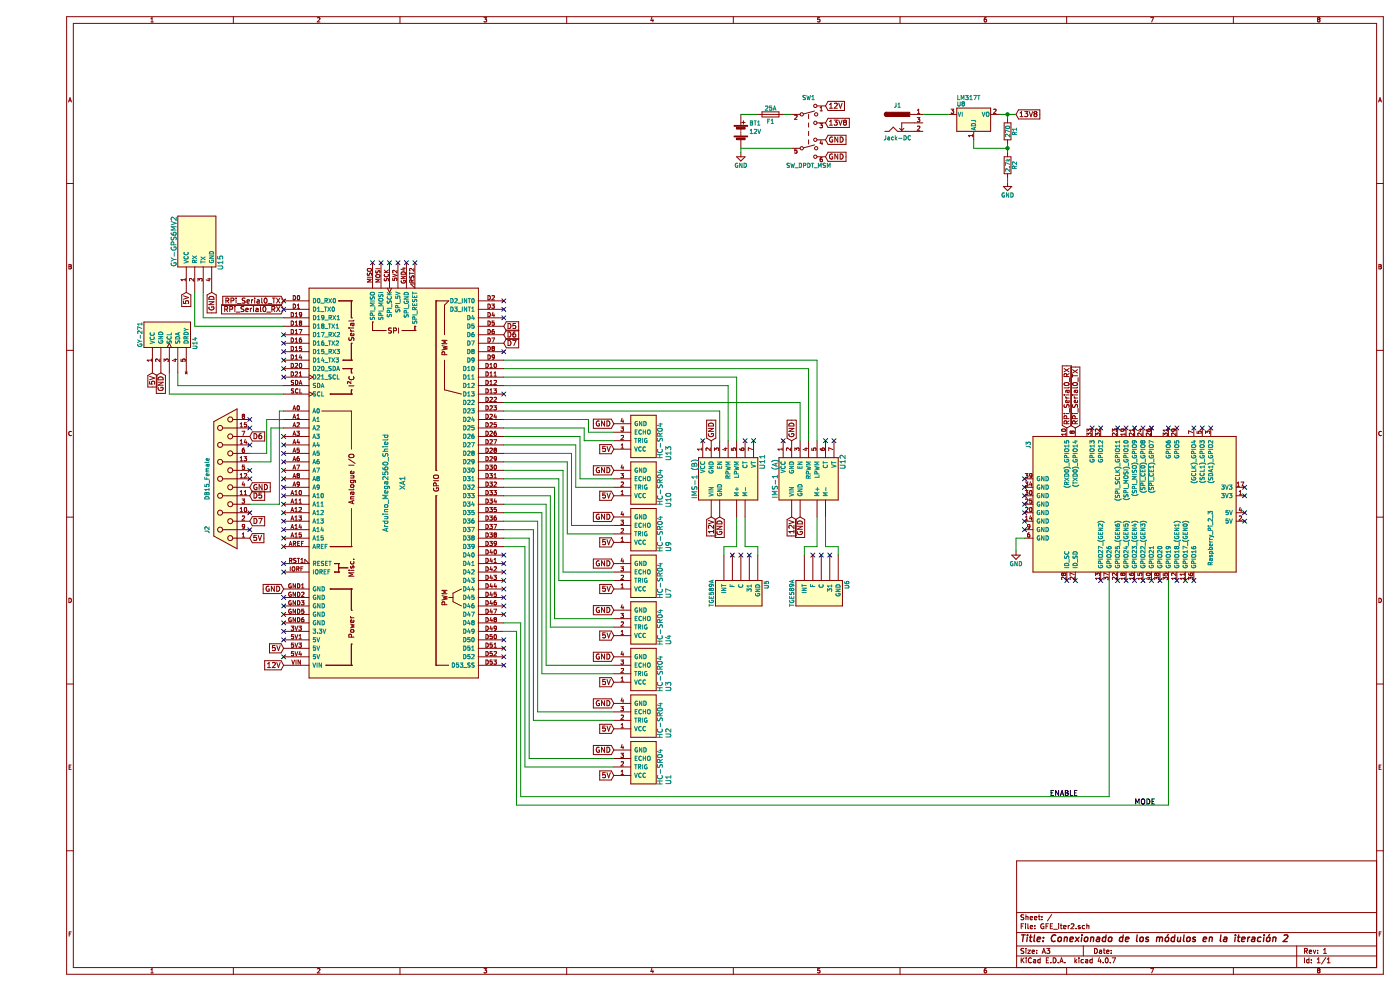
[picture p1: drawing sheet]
EESchema Schematic File Version 2
LIBS:power
LIBS:device
LIBS:switches
LIBS:relays
LIBS:motors
LIBS:transistors
LIBS:conn
LIBS:linear
LIBS:regul
LIBS:74xx
LIBS:arduino
LIBS:cmos4000
LIBS:adc-dac
LIBS:memory
LIBS:xilinx
LIBS:microcontrollers
LIBS:dsp
LIBS:microchip
LIBS:analog_switches
LIBS:motorola
LIBS:texas
LIBS:intel
LIBS:audio
LIBS:interface
LIBS:digital-audio
LIBS:philips
LIBS:display
LIBS:cypress
LIBS:siliconi
LIBS:opto
LIBS:atmel
LIBS:contrib
LIBS:valves
LIBS:ESP8266
LIBS:gy-271
LIBS:gy-gps6mv2
LIBS:hc-sr04
LIBS:ims-1
LIBS:tge589a
LIBS:sw_dpdt_msm
LIBS:GFE_iter2-cache
EELAYER 25 0
EELAYER END
$Descr A3 16535 11693
encoding utf-8
Sheet 1 1
Title "Conexionado de los módulos en la iteración 2"
Date ""
Rev "1"
Comp ""
Comment1 ""
Comment2 ""
Comment3 ""
Comment4 ""
$EndDescr
$Comp
L HC-SR04 U13
U 1 1
P 7450 5150
F 0 "U13" V 7000 5350 60  0000 C CNN
F 1 "HC-SR04" V 7100 5200 60  0000 C CNN
F 2 "" H 7450 5150 60  0000 C CNN
F 3 "" H 7450 5150 60  0000 C CNN
	1    7450 5150
	-1   0    0    1   
$EndComp
$Comp
L GY-GPS6MV2 U15
U 1 1
P 2350 2850
F 0 "U15" H 2100 2600 60  0000 C CNN
F 1 "GY-GPS6MV2" H 2350 3150 60  0000 C CNN
F 2 "" H 2500 2850 60  0001 C CNN
F 3 "" H 2500 2850 60  0001 C CNN
	1    2350 2850
	0    -1   -1   0   
$EndComp
$Comp
L IMS-1 U11
U 1 1
P 8600 5650
F 0 "U11" H 8400 5250 60  0000 C CNN
F 1 "IMS-1 (B)" H 8600 6050 60  0000 C CNN
F 2 "" H 8350 5300 60  0001 C CNN
F 3 "" H 8350 5300 60  0001 C CNN
	1    8600 5650
	0    -1   1    0   
$EndComp
Text GLabel 2500 3450 3    60   Input ~ 0
GND
Text GLabel 3350 7650 0    60   Input ~ 0
5V
Text GLabel 3350 6950 0    60   Input ~ 0
GND
Text GLabel 2200 3450 3    60   Input ~ 0
5V
Text GLabel 3350 7850 0    60   Input ~ 0
12V
$Comp
L LM317_3PinPackage U8
U 1 1
P 11500 1350
F 0 "U8" H 11350 1475 50  0000 C CNN
F 1 "LM317T " H 11300 1550 50  0000 L CNN
F 2 "" H 11500 1600 50  0001 C CIN
F 3 "" H 11500 1350 50  0001 C CNN
	1    11500 1350
	1    0    0    -1  
$EndComp
$Comp
L R R1
U 1 1
P 11900 1550
F 0 "R1" V 11980 1550 50  0000 C CNN
F 1 "270" V 11900 1550 50  0000 C CNN
F 2 "" V 11830 1550 50  0001 C CNN
F 3 "" H 11900 1550 50  0001 C CNN
	1    11900 1550
	1    0    0    -1  
$EndComp
$Comp
L R R2
U 1 1
P 11900 1950
F 0 "R2" V 11980 1950 50  0000 C CNN
F 1 "2.7k" V 11900 1950 50  0000 C CNN
F 2 "" V 11830 1950 50  0001 C CNN
F 3 "" H 11900 1950 50  0001 C CNN
	1    11900 1950
	1    0    0    -1  
$EndComp
$Comp
L GND #PWR2
U 1 1
P 11900 2150
F 0 "#PWR2" H 11900 1900 50  0001 C CNN
F 1 "GND" H 11900 2000 50  0000 C CNN
F 2 "" H 11900 2150 50  0001 C CNN
F 3 "" H 11900 2150 50  0001 C CNN
	1    11900 2150
	1    0    0    -1  
$EndComp
Text GLabel 12000 1350 2    60   Input ~ 0
13V8
Text GLabel 1800 4400 3    60   Input ~ 0
5V
Text GLabel 1900 4400 3    60   Input ~ 0
GND
$Comp
L GND #PWR1
U 1 1
P 8750 1800
F 0 "#PWR1" H 8750 1550 50  0001 C CNN
F 1 "GND" H 8750 1650 50  0000 C CNN
F 2 "" H 8750 1800 50  0001 C CNN
F 3 "" H 8750 1800 50  0001 C CNN
	1    8750 1800
	1    0    0    -1  
$EndComp
NoConn ~ 8800 5200
NoConn ~ 8900 5200
Text GLabel 8400 6100 3    60   Input ~ 0
12V
Text GLabel 8500 6100 3    60   Input ~ 0
GND
Text GLabel 8400 5200 1    60   Input ~ 0
GND
NoConn ~ 8300 5200
$Comp
L IMS-1 U12
U 1 1
P 9550 5650
F 0 "U12" H 9350 5250 60  0000 C CNN
F 1 "IMS-1 (A)" H 9550 6050 60  0000 C CNN
F 2 "" H 9300 5300 60  0001 C CNN
F 3 "" H 9300 5300 60  0001 C CNN
	1    9550 5650
	0    -1   1    0   
$EndComp
NoConn ~ 9750 5200
NoConn ~ 9850 5200
Text GLabel 9350 6100 3    60   Input ~ 0
12V
Text GLabel 9450 6100 3    60   Input ~ 0
GND
Text GLabel 9350 5200 1    60   Input ~ 0
GND
NoConn ~ 9250 5200
$Comp
L GY-271 U14
U 1 1
P 2000 3950
F 0 "U14" H 1900 3650 50  0000 C CNN
F 1 "GY-271" H 2000 4300 50  0000 C CNN
F 2 "" H 1500 3700 50  0001 C CNN
F 3 "" H 1500 3700 50  0001 C CNN
	1    2000 3950
	0    -1   -1   0   
$EndComp
$Comp
L TGE589A U5
U 1 1
P 8750 7000
F 0 "U5" H 8650 6700 50  0000 C CNN
F 1 "TGE589A" H 8750 7350 50  0000 C CNN
F 2 "" H 8250 6750 50  0001 C CNN
F 3 "" H 8250 6750 50  0001 C CNN
	1    8750 7000
	0    -1   1    0   
$EndComp
NoConn ~ 8850 6550
NoConn ~ 8750 6550
NoConn ~ 8650 6550
$Comp
L TGE589A U6
U 1 1
P 9700 7000
F 0 "U6" H 9600 6700 50  0000 C CNN
F 1 "TGE589A" H 9700 7350 50  0000 C CNN
F 2 "" H 9200 6750 50  0001 C CNN
F 3 "" H 9200 6750 50  0001 C CNN
	1    9700 7000
	0    -1   1    0   
$EndComp
NoConn ~ 9800 6550
NoConn ~ 9700 6550
NoConn ~ 9600 6550
$Comp
L DB15_Female J2
U 1 1
P 2650 5650
F 0 "J2" V 2850 6250 50  0000 C CNN
F 1 "DB15_Female" V 2850 5650 50  0000 C CNN
F 2 "" H 2650 5650 50  0001 C CNN
F 3 "" H 2650 5650 50  0001 C CNN
	1    2650 5650
	-1   0    0    1   
$EndComp
Text GLabel 2950 6350 2    60   Input ~ 0
5V
Text GLabel 2950 5750 2    60   Input ~ 0
GND
Text GLabel 5950 3850 2    60   Input ~ 0
D5
Wire Wire Line
	3350 3750 2400 3750
Wire Wire Line
	2300 3850 3350 3850
Wire Wire Line
	2300 3850 2300 3450
Wire Wire Line
	2400 3750 2400 3450
Wire Wire Line
	11900 1700 11900 1800
Connection ~ 11900 1750
Wire Wire Line
	11900 2150 11900 2100
Wire Wire Line
	11500 1650 11500 1750
Wire Wire Line
	11900 1350 11900 1400
Connection ~ 11900 1350
Wire Wire Line
	10900 1350 11200 1350
Wire Wire Line
	8750 1750 8750 1800
Wire Wire Line
	11500 1750 11900 1750
Wire Wire Line
	11800 1350 12000 1350
Wire Wire Line
	5950 4850 8500 4850
Wire Wire Line
	8500 4850 8500 5200
Wire Wire Line
	5950 4550 8600 4550
Wire Wire Line
	8600 4550 8600 5200
Wire Wire Line
	5950 4450 8700 4450
Wire Wire Line
	8700 4450 8700 5200
Wire Wire Line
	5950 4750 9450 4750
Wire Wire Line
	9450 4750 9450 5200
Wire Wire Line
	5950 4350 9550 4350
Wire Wire Line
	9550 4350 9550 5200
Wire Wire Line
	5950 4250 9650 4250
Wire Wire Line
	9650 4250 9650 5200
Wire Wire Line
	8550 6550 8550 6450
Wire Wire Line
	8550 6450 8700 6450
Wire Wire Line
	8700 6450 8700 6100
Wire Wire Line
	8800 6100 8800 6450
Wire Wire Line
	8800 6450 8950 6450
Wire Wire Line
	8950 6450 8950 6550
Wire Wire Line
	9500 6550 9500 6450
Wire Wire Line
	9500 6450 9650 6450
Wire Wire Line
	9650 6450 9650 6100
Wire Wire Line
	9750 6100 9750 6450
Wire Wire Line
	9750 6450 9900 6450
Wire Wire Line
	9900 6450 9900 6550
Text GLabel 2950 5150 2    60   Input ~ 0
D6
Text GLabel 5950 3950 2    60   Input ~ 0
D6
NoConn ~ 2950 4950
NoConn ~ 2950 5050
NoConn ~ 2950 5250
NoConn ~ 2950 5550
NoConn ~ 2950 5650
NoConn ~ 2950 6050
NoConn ~ 2950 6250
Text GLabel 7250 5300 0    60   Input ~ 0
5V
Text GLabel 7250 5000 0    60   Input ~ 0
GND
$Comp
L HC-SR04 U10
U 1 1
P 7450 5700
F 0 "U10" V 7000 5900 60  0000 C CNN
F 1 "HC-SR04" V 7100 5750 60  0000 C CNN
F 2 "" H 7450 5700 60  0000 C CNN
F 3 "" H 7450 5700 60  0000 C CNN
	1    7450 5700
	-1   0    0    1   
$EndComp
Text GLabel 7250 5850 0    60   Input ~ 0
5V
Text GLabel 7250 5550 0    60   Input ~ 0
GND
$Comp
L HC-SR04 U9
U 1 1
P 7450 6250
F 0 "U9" V 7000 6450 60  0000 C CNN
F 1 "HC-SR04" V 7100 6300 60  0000 C CNN
F 2 "" H 7450 6250 60  0000 C CNN
F 3 "" H 7450 6250 60  0000 C CNN
	1    7450 6250
	-1   0    0    1   
$EndComp
Text GLabel 7250 6400 0    60   Input ~ 0
5V
Text GLabel 7250 6100 0    60   Input ~ 0
GND
$Comp
L HC-SR04 U7
U 1 1
P 7450 6800
F 0 "U7" V 7000 7000 60  0000 C CNN
F 1 "HC-SR04" V 7100 6850 60  0000 C CNN
F 2 "" H 7450 6800 60  0000 C CNN
F 3 "" H 7450 6800 60  0000 C CNN
	1    7450 6800
	-1   0    0    1   
$EndComp
Text GLabel 7250 6950 0    60   Input ~ 0
5V
Text GLabel 7250 6650 0    60   Input ~ 0
GND
NoConn ~ 3350 3550
NoConn ~ 3350 3650
NoConn ~ 3350 4150
NoConn ~ 3350 4250
NoConn ~ 3350 4350
NoConn ~ 3350 4450
NoConn ~ 3350 5150
NoConn ~ 3350 5350
NoConn ~ 3350 5450
NoConn ~ 3350 5550
NoConn ~ 3350 5650
NoConn ~ 3350 5750
NoConn ~ 3350 5850
NoConn ~ 3350 5950
NoConn ~ 3350 6050
NoConn ~ 3350 6150
NoConn ~ 3350 6250
NoConn ~ 3350 6350
NoConn ~ 3350 6450
NoConn ~ 3350 6650
NoConn ~ 3350 6750
NoConn ~ 3350 7050
NoConn ~ 3350 7150
NoConn ~ 3350 7250
NoConn ~ 3350 7350
NoConn ~ 3350 7450
NoConn ~ 3350 7550
NoConn ~ 3350 7750
NoConn ~ 5950 7850
NoConn ~ 5950 7750
NoConn ~ 5950 7650
NoConn ~ 5950 7550
NoConn ~ 5950 7250
NoConn ~ 5950 7150
NoConn ~ 5950 7050
NoConn ~ 5950 6950
NoConn ~ 5950 6850
NoConn ~ 5950 6750
NoConn ~ 5950 4650
NoConn ~ 5950 4150
NoConn ~ 5950 3750
NoConn ~ 5950 3650
NoConn ~ 5950 3550
NoConn ~ 4900 3100
NoConn ~ 4800 3100
NoConn ~ 4700 3100
NoConn ~ 4600 3100
NoConn ~ 4500 3100
NoConn ~ 4400 3100
Wire Wire Line
	2100 4550 3350 4550
Wire Wire Line
	2000 4650 3350 4650
NoConn ~ 3350 5250
Wire Wire Line
	2950 5450 3200 5450
Wire Wire Line
	3200 5450 3200 5050
Wire Wire Line
	3200 5050 3350 5050
Wire Wire Line
	3350 4850 3300 4850
Wire Wire Line
	3300 4850 3300 5950
Wire Wire Line
	3300 5950 2950 5950
Wire Wire Line
	2950 5350 3150 5350
Wire Wire Line
	3150 5350 3150 4950
Wire Wire Line
	3150 4950 3350 4950
Text GLabel 5950 4050 2    60   Input ~ 0
D7
Text GLabel 2950 6150 2    60   Input ~ 0
D7
Text GLabel 2950 5850 2    60   Input ~ 0
D5
Wire Wire Line
	5950 4950 6950 4950
Wire Wire Line
	6950 4950 6950 5100
Wire Wire Line
	6950 5100 7250 5100
Wire Wire Line
	5950 5050 6900 5050
Wire Wire Line
	6900 5050 6900 5200
Wire Wire Line
	6900 5200 7250 5200
Wire Wire Line
	7250 5650 6850 5650
Wire Wire Line
	5950 5150 6850 5150
Wire Wire Line
	5950 5250 6800 5250
Wire Wire Line
	6800 5750 7250 5750
Wire Wire Line
	5950 5350 6750 5350
Wire Wire Line
	6750 6200 7250 6200
Wire Wire Line
	7250 6300 6700 6300
Wire Wire Line
	6700 5450 5950 5450
Wire Wire Line
	6650 6750 7250 6750
Wire Wire Line
	7250 6850 6600 6850
Wire Wire Line
	6850 5150 6850 5650
Wire Wire Line
	6800 5250 6800 5750
Wire Wire Line
	6750 5350 6750 6200
Wire Wire Line
	6700 6300 6700 5450
Wire Wire Line
	6650 6750 6650 5550
Wire Wire Line
	6650 5550 5950 5550
Wire Wire Line
	6600 6850 6600 5650
Wire Wire Line
	6600 5650 5950 5650
$Comp
L HC-SR04 U4
U 1 1
P 7450 7350
F 0 "U4" V 7000 7550 60  0000 C CNN
F 1 "HC-SR04" V 7100 7400 60  0000 C CNN
F 2 "" H 7450 7350 60  0000 C CNN
F 3 "" H 7450 7350 60  0000 C CNN
	1    7450 7350
	-1   0    0    1   
$EndComp
Text GLabel 7250 7500 0    60   Input ~ 0
5V
Text GLabel 7250 7200 0    60   Input ~ 0
GND
$Comp
L HC-SR04 U3
U 1 1
P 7450 7900
F 0 "U3" V 7000 8100 60  0000 C CNN
F 1 "HC-SR04" V 7100 7950 60  0000 C CNN
F 2 "" H 7450 7900 60  0000 C CNN
F 3 "" H 7450 7900 60  0000 C CNN
	1    7450 7900
	-1   0    0    1   
$EndComp
Text GLabel 7250 8050 0    60   Input ~ 0
5V
Text GLabel 7250 7750 0    60   Input ~ 0
GND
$Comp
L HC-SR04 U2
U 1 1
P 7450 8450
F 0 "U2" V 7000 8650 60  0000 C CNN
F 1 "HC-SR04" V 7100 8500 60  0000 C CNN
F 2 "" H 7450 8450 60  0000 C CNN
F 3 "" H 7450 8450 60  0000 C CNN
	1    7450 8450
	-1   0    0    1   
$EndComp
Text GLabel 7250 8600 0    60   Input ~ 0
5V
Text GLabel 7250 8300 0    60   Input ~ 0
GND
$Comp
L HC-SR04 U1
U 1 1
P 7450 9000
F 0 "U1" V 7000 9200 60  0000 C CNN
F 1 "HC-SR04" V 7100 9050 60  0000 C CNN
F 2 "" H 7450 9000 60  0000 C CNN
F 3 "" H 7450 9000 60  0000 C CNN
	1    7450 9000
	-1   0    0    1   
$EndComp
Text GLabel 7250 9150 0    60   Input ~ 0
5V
Text GLabel 7250 8850 0    60   Input ~ 0
GND
Wire Wire Line
	6550 7300 7250 7300
Wire Wire Line
	6500 7400 7250 7400
Wire Wire Line
	6450 7850 7250 7850
Wire Wire Line
	6400 7950 7250 7950
Wire Wire Line
	6300 8500 7250 8500
Wire Wire Line
	6250 8950 7250 8950
Wire Wire Line
	6200 9050 7250 9050
Wire Wire Line
	2000 4650 2000 4400
Wire Wire Line
	2100 4550 2100 4400
Wire Wire Line
	5950 5750 6550 5750
Wire Wire Line
	6550 5750 6550 7300
Wire Wire Line
	5950 5850 6500 5850
Wire Wire Line
	6500 5850 6500 7400
Wire Wire Line
	5950 5950 6450 5950
Wire Wire Line
	6450 5950 6450 7850
Wire Wire Line
	5950 6050 6400 6050
Wire Wire Line
	6400 6050 6400 7950
Wire Wire Line
	5950 6150 6350 6150
Wire Wire Line
	6350 6150 6350 8400
Wire Wire Line
	6350 8400 7250 8400
Wire Wire Line
	5950 6250 6300 6250
Wire Wire Line
	6300 6250 6300 8500
Wire Wire Line
	5950 6350 6250 6350
Wire Wire Line
	6250 6350 6250 8950
Wire Wire Line
	5950 6450 6200 6450
Wire Wire Line
	6200 6450 6200 9050
$Comp
L Arduino_Mega2560_Shield XA1
U 1 1
P 4650 5700
F 0 "XA1" V 4750 5700 60  0000 C CNN
F 1 "Arduino_Mega2560_Shield" V 4550 5700 60  0000 C CNN
F 2 "" H 5350 8450 60  0001 C CNN
F 3 "" H 5350 8450 60  0001 C CNN
	1    4650 5700
	1    0    0    -1  
$EndComp
$Comp
L SW_DPDT_MSM SW1
U 1 1
P 9550 1350
F 0 "SW1" H 9550 1550 50  0000 C CNN
F 1 "SW_DPDT_MSM" H 9550 750 50  0000 C CNN
F 2 "" H 9550 1350 50  0001 C CNN
F 3 "" H 9550 1350 50  0001 C CNN
	1    9550 1350
	1    0    0    -1  
$EndComp
Text GLabel 9750 1250 2    60   Input ~ 0
12V
Text GLabel 9750 1450 2    60   Input ~ 0
13V8
Text GLabel 9750 1650 2    60   Input ~ 0
GND
Text GLabel 9750 1850 2    60   Input ~ 0
GND
$Comp
L Battery BT1
U 1 1
P 8750 1550
F 0 "BT1" H 8850 1650 50  0000 L CNN
F 1 "12V" H 8850 1550 50  0000 L CNN
F 2 "" V 8750 1610 50  0001 C CNN
F 3 "" V 8750 1610 50  0001 C CNN
	1    8750 1550
	1    0    0    -1  
$EndComp
NoConn ~ 3350 3950
NoConn ~ 3350 4050
$Comp
L Jack-DC J1
U 1 1
P 10600 1450
F 0 "J1" H 10600 1660 50  0000 C CNN
F 1 "Jack-DC" H 10600 1275 50  0000 C CNN
F 2 "" H 10650 1410 50  0001 C CNN
F 3 "" H 10650 1410 50  0001 C CNN
	1    10600 1450
	1    0    0    -1  
$EndComp
$Comp
L Fuse F1
U 1 1
P 9100 1350
F 0 "F1" V 9180 1350 50  0000 C CNN
F 1 "25A" V 9025 1350 50  0000 C CNN
F 2 "" V 9030 1350 50  0001 C CNN
F 3 "" H 9100 1350 50  0001 C CNN
	1    9100 1350
	0    1    1    0   
$EndComp
Wire Wire Line
	9250 1350 9350 1350
Wire Wire Line
	8950 1350 8750 1350
Wire Wire Line
	9350 1750 8750 1750
$Comp
L Raspberry_Pi_2_3 J3
U 1 1
P 13400 5950
F 0 "J3" H 14100 4700 50  0000 C CNN
F 1 "Raspberry_Pi_2_3" H 13000 6850 50  0000 C CNN
F 2 "Pin_Headers:Pin_Header_Straight_2x20" H 14400 7200 50  0001 C CNN
F 3 "" H 13450 5800 50  0001 C CNN
	1    13400 5950
	0    1    -1   0   
$EndComp
$Comp
L GND #PWR3
U 1 1
P 12000 6500
F 0 "#PWR3" H 12000 6250 50  0001 C CNN
F 1 "GND" H 12000 6350 50  0000 C CNN
F 2 "" H 12000 6500 50  0001 C CNN
F 3 "" H 12000 6500 50  0001 C CNN
	1    12000 6500
	-1   0    0    -1  
$EndComp
Text GLabel 12700 5050 1    60   Input ~ 0
RPi_Serial0_TX
Text GLabel 12600 5050 1    60   Input ~ 0
RPi_Serial0_RX
Text GLabel 3350 3550 0    60   Input ~ 0
RPi_Serial0_TX
Text GLabel 3350 3650 0    60   Input ~ 0
RPi_Serial0_RX
NoConn ~ 12100 6250
NoConn ~ 12100 6150
NoConn ~ 12100 6050
NoConn ~ 12100 5950
NoConn ~ 12100 5850
NoConn ~ 12100 5750
NoConn ~ 12100 5650
NoConn ~ 12600 6850
NoConn ~ 12700 6850
NoConn ~ 13000 6850
NoConn ~ 13200 6850
NoConn ~ 13300 6850
NoConn ~ 13400 6850
NoConn ~ 13500 6850
NoConn ~ 13900 6850
NoConn ~ 14000 6850
NoConn ~ 14100 6850
NoConn ~ 14300 5050
NoConn ~ 14200 5050
NoConn ~ 14100 5050
NoConn ~ 13900 5050
NoConn ~ 13800 5050
NoConn ~ 13600 5050
NoConn ~ 13500 5050
NoConn ~ 13400 5050
NoConn ~ 13300 5050
NoConn ~ 13200 5050
NoConn ~ 13000 5050
NoConn ~ 12900 5050
NoConn ~ 14700 5750
NoConn ~ 14700 5850
NoConn ~ 14700 6050
NoConn ~ 14700 6150
NoConn ~ 5950 6550
NoConn ~ 5950 6650
Wire Wire Line
	6150 9400 13100 9400
Wire Wire Line
	6150 9400 6150 7350
Wire Wire Line
	6150 7350 5950 7350
NoConn ~ 13700 6850
NoConn ~ 13600 6850
Wire Wire Line
	6100 9500 13800 9500
Wire Wire Line
	6100 9500 6100 7450
Wire Wire Line
	6100 7450 5950 7450
Wire Wire Line
	13100 9400 13100 6850
Wire Wire Line
	13800 9500 13800 6850
Wire Wire Line
	12100 6350 12000 6350
Wire Wire Line
	12000 6350 12000 6500
Text Label 12400 9400 0    60   ~ 0
ENABLE
Text Label 13400 9500 0    60   ~ 0
MODE
$EndSCHEMATC
